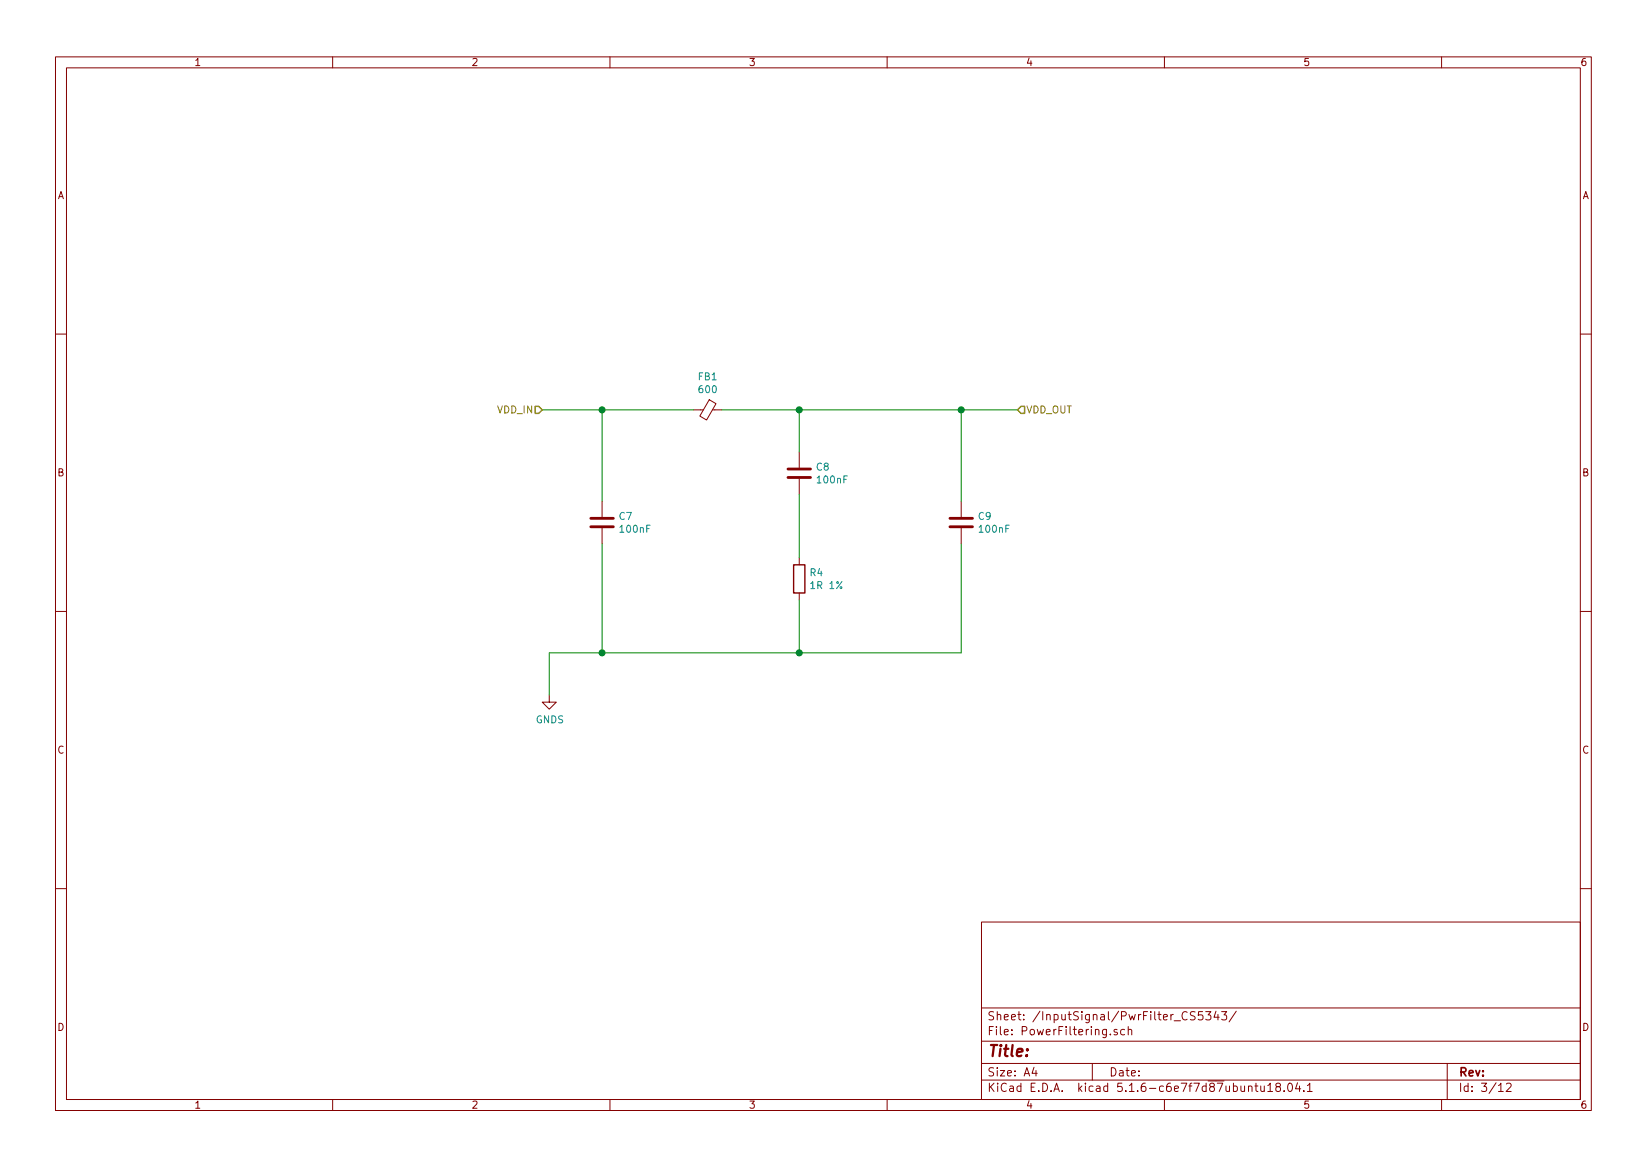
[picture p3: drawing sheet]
<svg xmlns="http://www.w3.org/2000/svg" width="297mm" height="210mm" viewBox="0 0 297 210" stroke-linecap="round" stroke-linejoin="round" font-family="sans-serif">
<g fill="none" stroke="#840000" stroke-width=".18">
<path d="M10 10.3h277v189.9h-277zM12 12.2h273v186.1h-273zM60 10.3v1.9M110 10.3v1.9M160 10.3v1.9M210 10.3v1.9M260 10.3v1.9M10 60.2h2M125.1 73.9h1.7M127.9 72.1l1.2 .7-1.7 2.9-1.2-.7zM128.5 73.9h1.7M285 60.2h2"/>
<path d="M108.6 90.4v2.8M108.6 95.2v2.8M144.1 81.5v2.8M144.1 86.4v2.7M173.4 90.4v2.8M173.4 95.2v2.8M10 110.3h2M144.1 100.6v1.2M144.1 106.9v1.3M285 110.3h2M99.1 125.3v1.3h1.2l-1.2 1.3-1.3-1.3h1.3M10 160.2h2"/>
<path d="M177 166.3h108v32h-108zM285 160.2h2M60 198.3v1.9M110 198.3v1.9M160 198.3v1.9M177 194.8h108M177 191.8h108M177 187.8h108M177 181.8h108M186.5 192.5l-.4 1h1M186.8 193v1M197 191.8v3"/>
<path d="M200.3 186.5v.1M201.5 185.7l-.4-.1-.2 .2 .1 .2 .5 .2v.3h-.6M202.8 185.7l-.4-.1-.3 .3 .1 .6 .2 .1 .4-.1M203.5 185.7l.2-.1 .3 .1 .1 .9M203.5 185.1v1.5M210 198.3v1.9M215.5 182.5l-.5-.1-.3 .3 .1 .4 .7 .3v.4l-.3 .1-.5-.1M216.9 182.4h-.7l-.1 .7 .2-.1 .5 .1 .2 .2-.1 .5-.2 .1-.6-.1M217.4 182.4h1l-.5 .6 .4 .1v.7l-.2 .1-.7-.1M219.3 182.3l-.4 1.1h1M219.7 182.9v1M220.3 182.4h.9l-.4 .6 .4 .1v.7l-.2 .1-.7-.1"/>
<path d="M223 182.3l-1.3 2M225.2 196l.2-.2 .3 .1 .1 .9M226.3 195.8h.6M226.5 195.3v1.3l.4 .2M227.4 195.8l.1 .9 .3 .1 .2-.1M228 195.8v1M228.7 195.8l.4-.5v1.5M228.7 196.8h.8M230.4 196l-.3-.2v-.3l.3-.2 .4 .1 .1 .4-.7 .2-.1 .3v.4l.3 .1h.3l.2-.3v-.4l-.2-.1M231.6 196.7v.1M232.4 195.4l.2-.1a.8 .8 0 0 1 .5 .8 .8 .8 0 0 1-.5 .7 1 1 0 0 1-.2-1.4zM234 195.2l-.3 1.1h.9"/>
<path d="M234.4 195.8v1M235.2 196.7v.1M235.8 195.8l.4-.5v1.5M235.8 196.8h.9M260 198.3v1.9M261 191.8v6.5M270.3 195.8l.4-.5v1.5M270.3 196.8h.8M271.7 195.5l.6-.2 .2 .5-.9 1h.9"/>
</g>
<path d="M106.6 95h4M106.6 93.5h4M142.1 86.1h4.1M142.1 84.6h4.1M171.3 95h4.1M171.3 93.5h4.1" fill="none" stroke="#840000" stroke-width=".51"/>
<path d="M143.1 101.8h2.1v5.1h-2.1z" fill="none" stroke="#840000" stroke-width=".25"/>
<path d="M97.8 73.9h27.3M108.6 73.9v16.5M130.2 73.9h53.3M144.1 73.9v7.6M173.4 73.9v16.5M108.6 98v19.7M144.1 89.1v11.5M173.4 98v19.7h-74.3v7.6M144.1 108.2v9.5" fill="none" stroke="#008400" stroke-width=".18"/>
<path d="M96.5 73.3h.7l.6 .6-.6 .6h-.7zM184.1 73.3h.7v1.2h-.7l-.6-.6z" fill="none" stroke="#848400" stroke-width=".25"/>
<g fill="#008400" stroke="#008400" stroke-width=".25">
<circle cx="144.1" cy="117.7" r=".51"/>
<circle cx="173.4" cy="73.9" r=".51"/>
<circle cx="108.6" cy="73.9" r=".51"/>
<circle cx="144.1" cy="73.9" r=".51"/>
<circle cx="108.6" cy="117.7" r=".51"/>
</g>
<text font-size="2.8" fill="#840000" x="178" y="190.5">Title:</text>
<g font-size="2.1" fill="#840000">
<text x="178" y="184">Sheet: /InputSignal/PwrFilter_CS5343/</text>
<text x="178" y="186.7">File: PowerFiltering.sch</text>
<text x="178" y="196.9">KiCad E.D.A. kicad 5.1.6-c6e7f7d87ubuntu18.04.1</text>
<text x="178" y="194.1">Size: A4</text>
<text x="200" y="194.1">Date:</text>
<text x="263" y="194.1">Rev:</text>
<text x="263" y="196.9">Id: 3/12</text>
</g>
<g font-size="1.8" fill="#840000">
<text x="35" y="11.9">1</text>
<text x="85" y="11.9">2</text>
<text x="135" y="11.9">3</text>
<text x="185" y="11.9">4</text>
<text x="235" y="11.9">5</text>
<text x="285" y="11.9">6</text>
<text x="10.4" y="35.9">A</text>
<text x="285.4" y="35.9">A</text>
<text x="10.4" y="85.9">B</text>
<text x="285.4" y="85.9">B</text>
<text x="10.4" y="135.9">C</text>
<text x="285.4" y="135.9">C</text>
<text x="10.4" y="185.9">D</text>
<text x="285.4" y="185.9">D</text>
<text x="35" y="199.9">1</text>
<text x="85" y="199.9">2</text>
<text x="135" y="199.9">3</text>
<text x="185" y="199.9">4</text>
<text x="235" y="199.9">5</text>
<text x="285" y="199.9">6</text>
</g>
<g font-size="1.8" fill="#008484">
<text x="126" y="68.6">FB1</text>
<text x="126.2" y="70.9">600</text>
<text x="147.3" y="84.9">C8</text>
<text x="147.5" y="87.2">100nF</text>
<text x="111.7" y="93.7">C7</text>
<text x="176.5" y="93.7">C9</text>
<text x="112" y="96.1">100nF</text>
<text x="176.7" y="96.1">100nF</text>
<text x="146.1" y="103.9">R4</text>
<text x="146.4" y="106.2">1R 1%</text>
<text x="96.6" y="130.4">GNDS</text>
</g>
<g font-size="1.8" fill="#848400">
<text x="89.8" y="74.5">VDD_IN</text>
<text x="185" y="74.5">VDD_OUT</text>
</g>
</svg>
